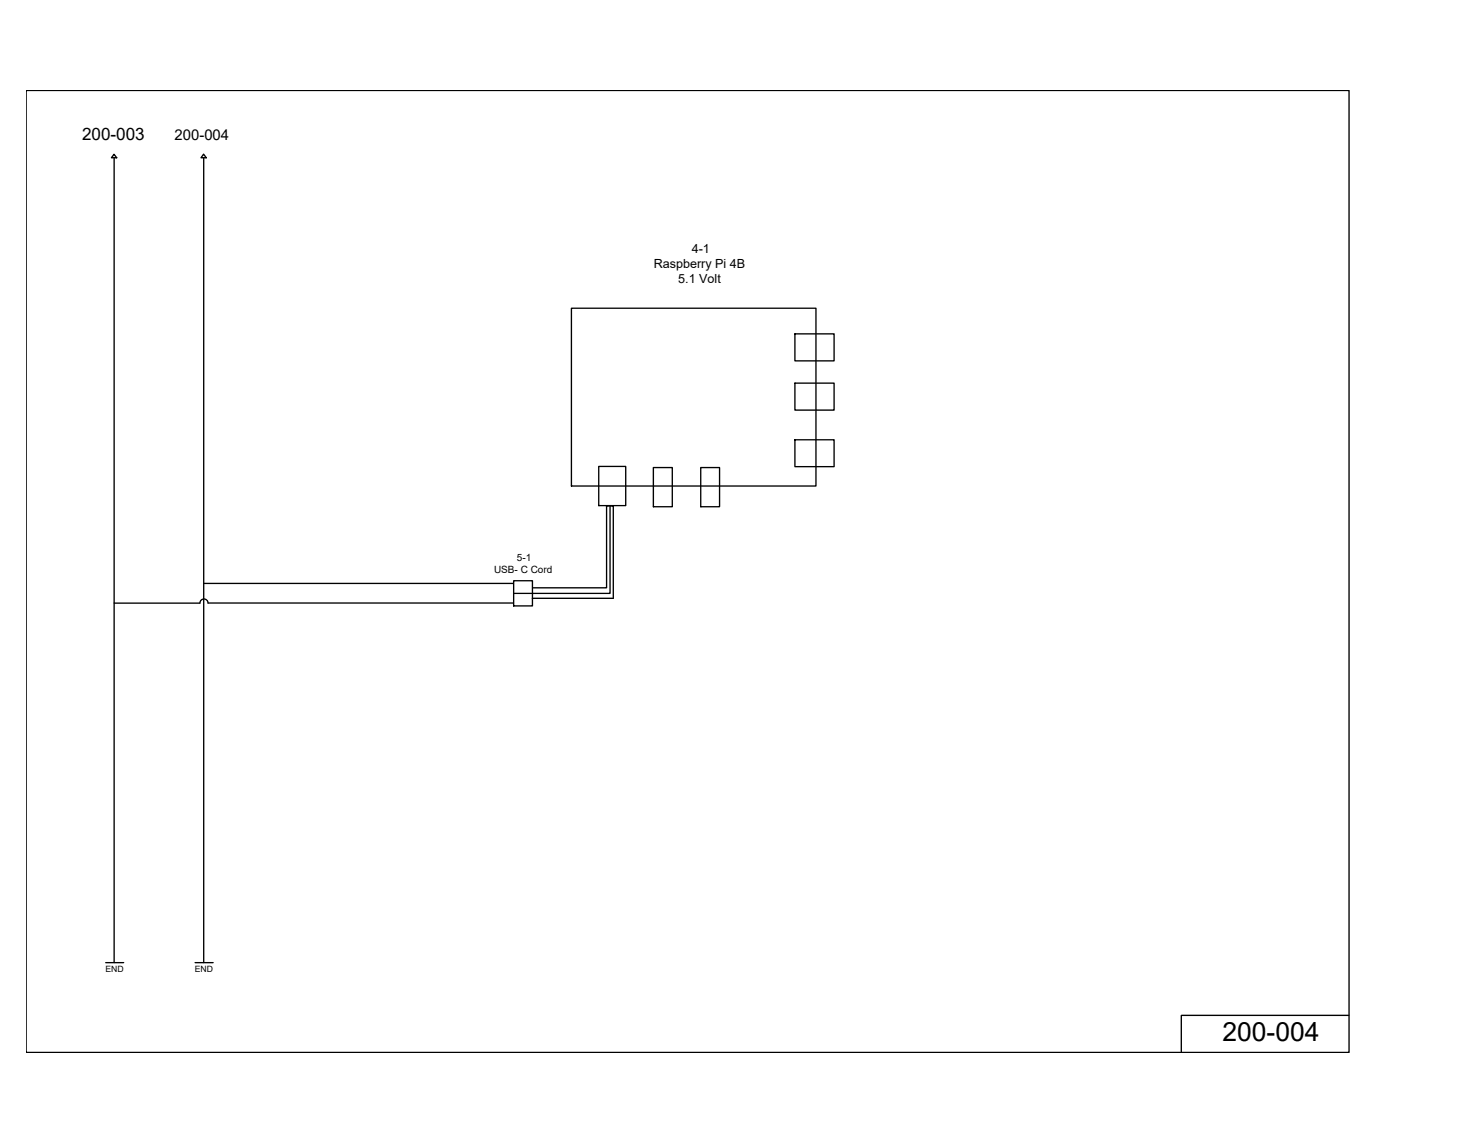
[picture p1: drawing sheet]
<svg xmlns="http://www.w3.org/2000/svg" width="279mm" height="216mm" viewBox="0 0 279 216" stroke-linecap="round" stroke-linejoin="round" font-family="sans-serif">
<!-- layer: 0 -->
<g fill="none" stroke="#000" stroke-width=".25">
<path d="M4.9 17.1h250.1v181.9h-250.1zM21.6 29.2l.5 .6h-1zM21.6 29.9v152.1M38.5 29.1l.5 .7h-1zM38.5 29.9v152.1M108 58.3h46.2v33.6h-46.2zM150.3 72.4h7.4v5.1h-7.4zM150.3 63.1h7.4v5.1h-7.4zM113.2 88.2h5.1v7.4h-5.1zM115.3 95.7v16.5h-18.2M123.5 88.4h3.6v7.4h-3.6zM132.5 88.4h3.5v7.4h-3.5z"/>
<path d="M150.3 83.1h7.4v5.1h-7.4zM38.5 110.3h58.6M97.1 114h-57.8a.77 .77 0 0 0-.7-.8 .77 .77 0 0 0-.8 .8h-16.2M97.1 109.8h3.6v4.8h-3.6zM100.7 111.1h14v-15.4h1.2v17.4h-15.3M20 182h3.4M36.9 182h3.4M255 192h-31.7v7"/>
</g>
<text font-size="5" x="231.1" y="196.8">200-004</text>
<text font-size="3.2" x="15.5" y="26.5">200-003</text>
<text font-size="2.8" x="33" y="26.5">200-004</text>
<g font-size="2.4">
<text x="130.8" y="47.9">4-1</text>
<text x="123.6" y="50.7">Raspberry Pi 4B</text>
<text x="128.2" y="53.5">5.1 Volt</text>
</g>
<g font-size="1.9">
<text x="97.7" y="106">5-1</text>
<text x="93.4" y="108.3">USB- C Cord</text>
</g>
<g font-size="1.6">
<text x="19.9" y="183.7">END</text>
<text x="36.8" y="183.7">END</text>
</g>
</svg>
